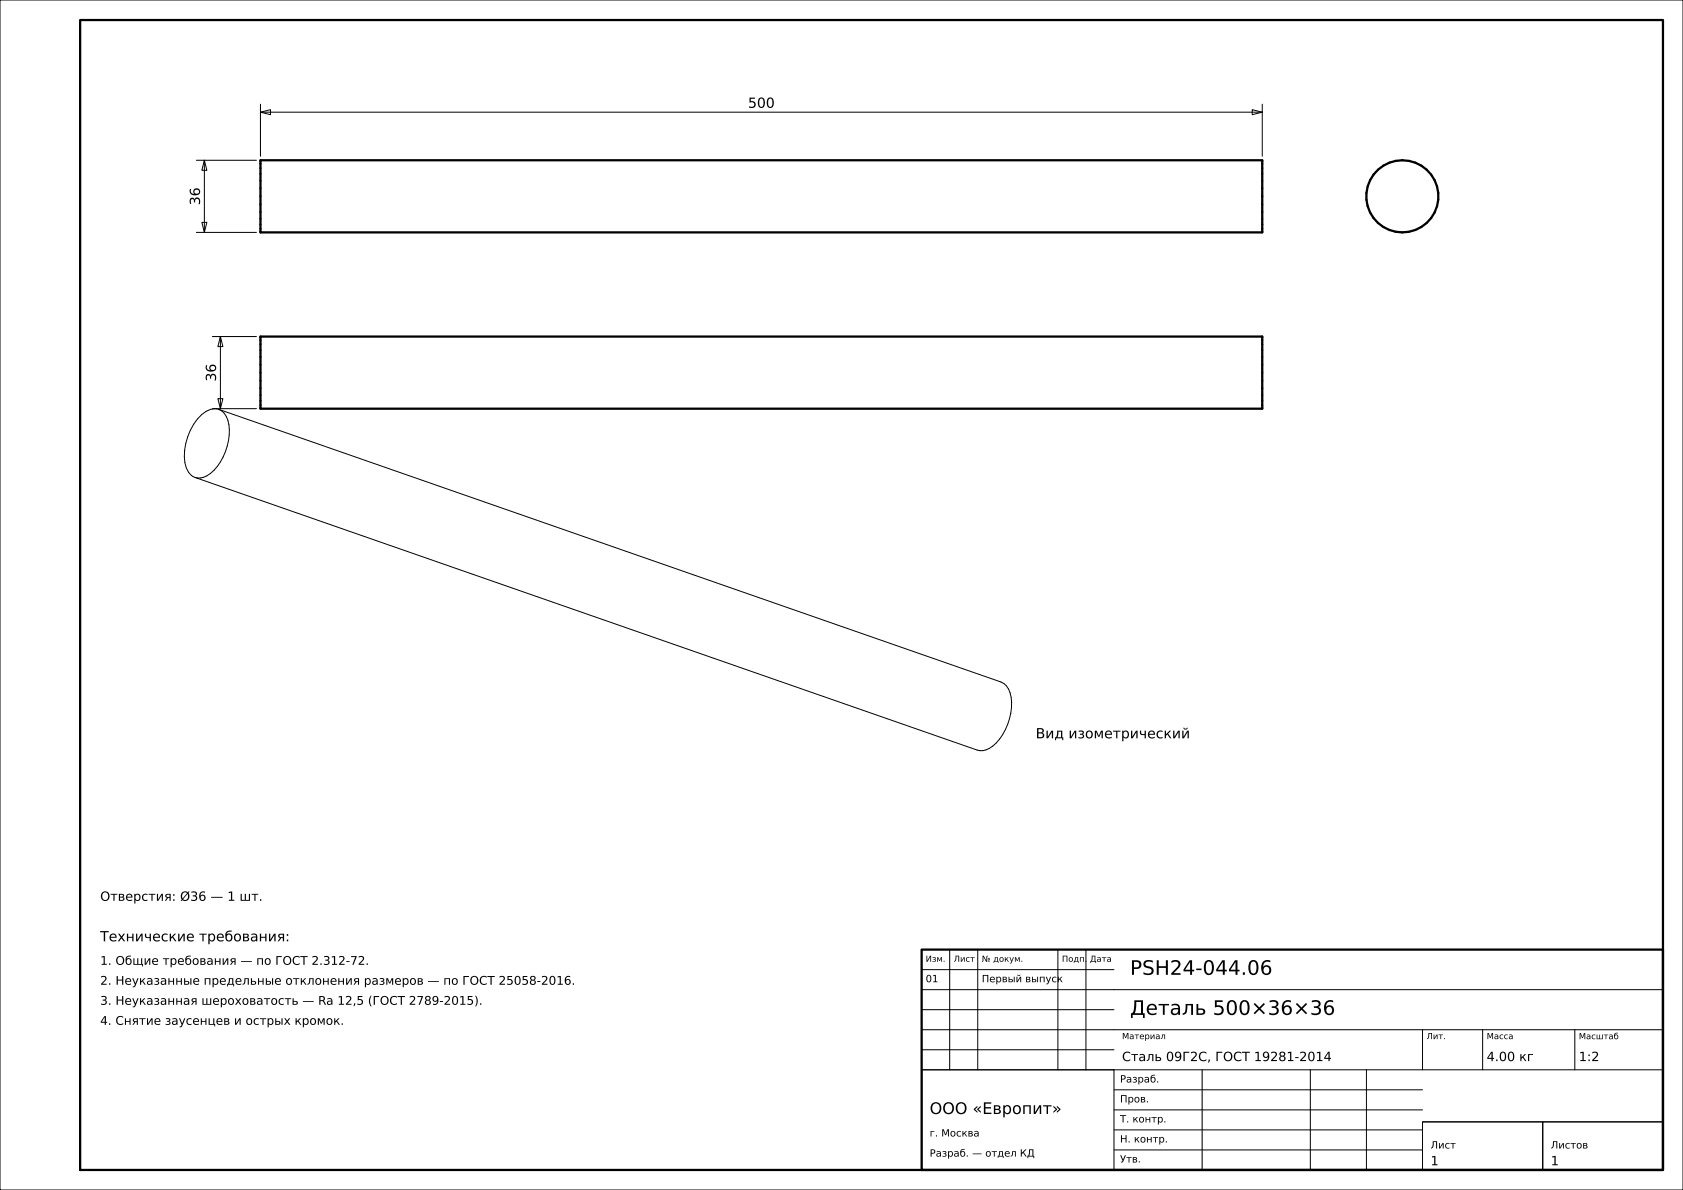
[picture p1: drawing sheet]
<svg xmlns="http://www.w3.org/2000/svg" width="420mm" height="297mm" viewBox="0 0 420 297" stroke-linecap="round" stroke-linejoin="round" font-family="sans-serif">
<g fill="none" stroke="#000" stroke-width=".25">
<path d="M0 0h420v297h-420zM49 40h15M51 40l.6 2.5h-1.2zM51 40v18M65 28l2.5-.6v1.2zM65 26v13M65 28h250M312.5 27.4l2.5 .6-2.5 .6zM315 26v13M49 58h15M50.4 55.5h1.2l-.6 2.5zM53 84h11"/>
<path d="M54.4 99.5h1.2l-.6 2.5zM55 84l.6 2.5h-1.2zM55 84v18M53 102h11M54.6 102.2l195.2 68a5.1 5.1 0 0 1 2.7 5.1 13.7 13.7 0 0 1-5.7 11.5 3.6 3.6 0 0 1-2.9 .4l-195.2-68M54.6 102.2a5.1 5.1 0 0 1 2.6 5 13.7 13.7 0 0 1-5.6 11.6 3.6 3.6 0 0 1-2.9 .4M54.6 102.2a4 4 0 0 0-4.3 1.3 13.9 13.9 0 0 0-3.8 13.3 3.6 3.6 0 0 0 2.2 2.4M237 237v30M244 237v30M264 237v30M271 237v30M230 257h185"/>
<path d="M230 252h48M230 247h185M230 242h48M355 257v10M370 257v10M393 257v10M230 267h48v25h-48zM230 267h185M230 262h48M278 277h77M278 272h77M300 267v25"/>
<path d="M327 267v25M341 267v25M278 287h77M278 282h77M355 280h30v12h-30zM355 280h60M385 280h30v12h-30z"/>
</g>
<g fill="none" stroke="#000" stroke-width=".56">
<path d="M20 5h395v287h-395zM65 40h250v18h-250zM65 84h250v18h-250zM230 237h185v55h-185z"/>
<circle cx="350" cy="49" r="9"/>
</g>
<g fill="none" stroke="#000" stroke-width=".25" stroke-dasharray=".7 .5" stroke-linecap="butt">
<path d="M350 40l1.6 .2M65 58v-.2M65 57.8v-.7M65 57.1v-1.1M65 56v-1.4M65 54.6v-1.7M65 52.9v-1.9M65 51v-2M65 49v-2M65 47v-1.9M65 45.1v-1.7M65 43.4v-1.4"/>
<path d="M65 42v-1.1M65 40.9v-.7M65 40.2v-.2M315 58v-.2M315 57.8v-.7M315 57.1v-1.1M315 56v-1.4M315 54.6v-1.7M315 52.9v-1.9M315 51v-2M315 49v-2M315 47v-1.9"/>
<path d="M315 45.1v-1.7M315 43.4v-1.4M315 42v-1.1M315 40.9v-.7M315 40.2v-.2M341 49.8v-1.6M341 48.2l.3-1.7M341.3 51.5l-.3-1.7M341.3 46.5l.6-1.5M341.9 53l-.6-1.5M341.9 45l.9-1.4M342.8 54.4l-.9-1.4"/>
<path d="M342.8 43.6l1.1-1.3M343.9 55.7l-1.1-1.3M343.9 42.3l1.3-1M345.2 56.7l-1.3-1M345.2 41.3l1.5-.7M346.7 57.4l-1.5-.7M346.7 40.6l1.6-.4M348.3 57.8l-1.6-.4M348.3 40.2l1.7-.2M350 58l-1.7-.2M351.6 40.2l1.6 .4M351.6 57.8l-1.6 .2"/>
<path d="M353.2 40.6l1.5 .7M353.2 57.4l-1.6 .4M354.7 41.3l1.3 1M354.7 56.7l-1.5 .7M356 42.3l1.1 1.3M356 55.7l-1.3 1M357.1 43.6l.9 1.4M357.1 54.4l-1.1 1.3M358 45l.6 1.5M358 53l-.9 1.4M358.6 46.5l.3 1.7M358.6 51.5l-.6 1.5"/>
<path d="M358.9 48.2v1.6M358.9 49.8l-.3 1.7M65 93v1M65 94v1M65 95v1M65 96v.9M65 96.9v.9M65 97.8v.8M65 98.6v.8M65 99.4v.6M65 84v.1M65 84.1v.1"/>
<path d="M65 84.2v.3M65 84.5v.4M65 84.9v.5M65 85.4v.6M65 86v.6M65 86.6v.8M65 87.4v.8M65 88.2v.9M65 89.1v.9M65 90v1M65 91v1M65 92v1"/>
<path d="M315 93v1M315 94v1M315 95v1M315 96v.9M315 96.9v.9M315 97.8v.8M315 98.6v.8M315 99.4v.6M315 84v.1M315 84.1v.1M315 84.2v.3M315 84.5v.4"/>
<path d="M315 84.9v.5M315 85.4v.6M315 86v.6M315 86.6v.8M315 87.4v.8M315 88.2v.9M315 89.1v.9M315 90v1M315 91v1M315 92v1M65 100v.6M65 100.6v.5"/>
<path d="M65 101.1v.4M65 101.5v.3M65 101.8v.1M65 101.9v.1M315 100v.6M315 100.6v.5M315 101.1v.4M315 101.5v.3M315 101.8v.1M315 101.9v.1"/>
</g>
<g font-size="5">
<text x="282" y="243.3">PSH24-044.06</text>
<text x="282" y="253.3">Деталь 500×36×36</text>
</g>
<text font-size="4" x="232" y="278">ООО «Европит»</text>
<g font-size="3.5">
<text x="186.7" y="26.9">500</text>
<text x="49.9" y="51.2" transform="rotate(-90 49.9 51.2)">36</text>
<text x="53.9" y="95.2" transform="rotate(-90 53.9 95.2)">36</text>
<text x="258.5" y="184.3">Вид изометрический</text>
<text x="25" y="234.9">Технические требования:</text>
</g>
<g font-size="3.2">
<text x="25" y="224.8">Отверстия: Ø36 — 1 шт.</text>
<text x="280" y="264.8">Сталь 09Г2С, ГОСТ 19281-2014</text>
<text x="371" y="264.8">4.00 кг</text>
<text x="394" y="264.8">1:2</text>
<text x="357" y="290.8">1</text>
<text x="387" y="290.8">1</text>
</g>
<g font-size="3">
<text x="25" y="240.8">1. Общие требования — по ГОСТ 2.312-72.</text>
<text x="25" y="245.8">2. Неуказанные предельные отклонения размеров — по ГОСТ 25058-2016.</text>
<text x="25" y="250.8">3. Неуказанная шероховатость — Ra 12,5 (ГОСТ 2789-2015).</text>
<text x="25" y="255.8">4. Снятие заусенцев и острых кромок.</text>
</g>
<g font-size="2.5">
<text x="231" y="245.1">01</text>
<text x="245" y="245.1">Первый выпуск</text>
<text x="279.5" y="270.2">Разраб.</text>
<text x="279.5" y="275.1">Пров.</text>
<text x="279.5" y="280.1">Т. контр.</text>
<text x="232" y="283.6">г. Москва</text>
<text x="279.5" y="285.1">Н. контр.</text>
<text x="357" y="286.6">Лист</text>
<text x="387" y="286.6">Листов</text>
<text x="232" y="288.7">Разраб. — отдел КД</text>
<text x="279.5" y="290.1">Утв.</text>
</g>
<g font-size="2.1">
<text x="231" y="240">Изм.</text>
<text x="238" y="240">Лист</text>
<text x="245" y="240">№ докум.</text>
<text x="265" y="240">Подп.</text>
<text x="272" y="240">Дата</text>
<text x="280" y="259.3">Материал</text>
<text x="356" y="259.3">Лит.</text>
<text x="371" y="259.3">Масса</text>
<text x="394" y="259.4">Масштаб</text>
</g>
</svg>
